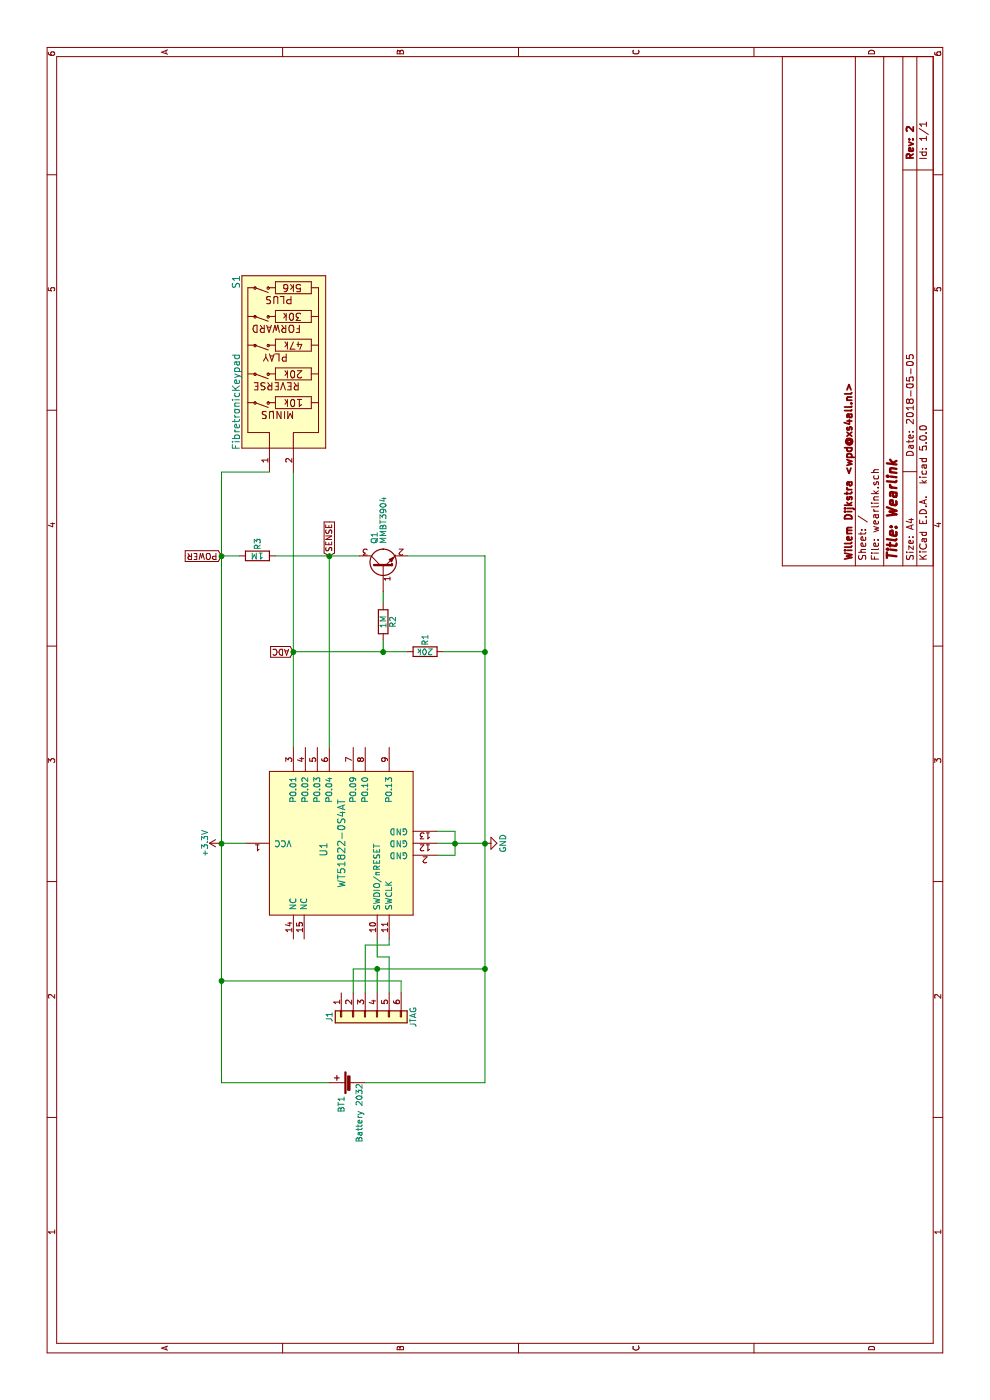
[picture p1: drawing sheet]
EESchema Schematic File Version 4
LIBS:wearlink-cache
EELAYER 26 0
EELAYER END
$Descr A4 11693 8268
encoding utf-8
Sheet 1 1
Title "Wearlink"
Date "2018-05-05"
Rev "2"
Comp "Willem Dijkstra <wpd@xs4all.nl>"
Comment1 ""
Comment2 ""
Comment3 ""
Comment4 ""
$EndDescr
$Comp
L WT51822-0S4AT:WT51822-0S4AT U1
U 1 1
P 4650 2850
F 0 "U1" H 4600 3000 60  0000 C CNN
F 1 "WT51822-0S4AT" H 4650 2850 60  0000 C CNN
F 2 "wearlink:WT51822-0S4AT" H 3750 2350 60  0001 C CNN
F 3 "" H 3750 2350 60  0001 C CNN
	1    4650 2850
	1    0    0    -1  
$EndComp
$Comp
L device:Battery_Cell BT1
U 1 1
P 2650 2950
F 0 "BT1" H 2400 3050 50  0000 L CNN
F 1 "Battery 2032" H 2150 2900 50  0000 L CNN
F 2 "Battery_Holders:Keystone_3034_1x20mm-CoinCell" V 2650 3010 50  0001 C CNN
F 3 "" V 2650 3010 50  0001 C CNN
	1    2650 2950
	1    0    0    -1  
$EndComp
Wire Wire Line
	2650 2750 2650 1850
Wire Wire Line
	2650 1850 3500 1850
Wire Wire Line
	4650 1850 4650 2050
Wire Wire Line
	2650 3050 2650 4050
Wire Wire Line
	2650 4050 3600 4050
$Comp
L power:+3.3V #PWR01
U 1 1
P 4650 1850
F 0 "#PWR01" H 4650 1700 50  0001 C CNN
F 1 "+3.3V" H 4650 1990 50  0000 C CNN
F 2 "" H 4650 1850 50  0001 C CNN
F 3 "" H 4650 1850 50  0001 C CNN
	1    4650 1850
	1    0    0    -1  
$EndComp
$Comp
L fibretronickeypad:FibretronicKeypad S1
U 1 1
P 8650 2350
F 0 "S1" H 9340 2730 60  0000 C CNN
F 1 "FibretronicKeypad" H 8340 2730 60  0000 C CNN
F 2 "Connectors_Molex:Molex_KK-6410-02_02x2.54mm_Straight" H 8650 2350 60  0001 C CNN
F 3 "" H 8650 2350 60  0001 C CNN
	1    8650 2350
	1    0    0    -1  
$EndComp
$Comp
L device:R R1
U 1 1
P 6250 3550
F 0 "R1" H 6350 3550 50  0000 C CNN
F 1 "20k" V 6250 3550 50  0000 C CNN
F 2 "Resistors_SMD:R_0603" V 6180 3550 50  0001 C CNN
F 3 "" H 6250 3550 50  0001 C CNN
	1    6250 3550
	1    0    0    -1  
$EndComp
$Comp
L transistors:MMBT3904 Q1
U 1 1
P 6950 3200
F 0 "Q1" H 7150 3275 50  0000 L CNN
F 1 "MMBT3904" H 7150 3200 50  0000 L CNN
F 2 "TO_SOT_Packages_SMD:SOT-23" H 7150 3125 50  0001 L CIN
F 3 "" H 6950 3200 50  0001 L CNN
	1    6950 3200
	1    0    0    -1  
$EndComp
$Comp
L device:R R3
U 1 1
P 7050 2150
F 0 "R3" H 7150 2150 50  0000 C CNN
F 1 "1M" V 7050 2150 50  0000 C CNN
F 2 "Resistors_SMD:R_0603" V 6980 2150 50  0001 C CNN
F 3 "" H 7050 2150 50  0001 C CNN
	1    7050 2150
	1    0    0    -1  
$EndComp
$Comp
L device:R R2
U 1 1
P 6500 3200
F 0 "R2" V 6580 3200 50  0000 C CNN
F 1 "1M" V 6500 3200 50  0000 C CNN
F 2 "Resistors_SMD:R_0603" V 6430 3200 50  0001 C CNN
F 3 "" H 6500 3200 50  0001 C CNN
	1    6500 3200
	0    1    1    0   
$EndComp
Wire Wire Line
	6250 3700 6250 4050
Connection ~ 6250 4050
Wire Wire Line
	7050 4050 7050 3400
Wire Wire Line
	6650 3200 6750 3200
Wire Wire Line
	7050 2300 7050 2750
Wire Wire Line
	7050 1850 7050 2000
Wire Wire Line
	6250 2450 6250 3200
Connection ~ 7050 2750
Connection ~ 6250 3200
Wire Wire Line
	5450 2750 7050 2750
Wire Wire Line
	5450 2450 6250 2450
Wire Wire Line
	6350 3200 6250 3200
Text GLabel 7050 2750 2    50   Input ~ 0
SENSE
Text GLabel 6250 2450 1    50   Input ~ 0
ADC
Text GLabel 7050 1850 1    50   Input ~ 0
POWER
$Comp
L conn:Conn_01x06 J1
U 1 1
P 3200 3050
F 0 "J1" H 3200 3350 50  0000 C CNN
F 1 "JTAG" H 3200 2650 50  0000 C CNN
F 2 "wearlink:TC2030-IDC-NL" H 3200 3050 50  0001 C CNN
F 3 "" H 3200 3050 50  0001 C CNN
	1    3200 3050
	-1   0    0    -1  
$EndComp
Connection ~ 6250 2450
Wire Wire Line
	7750 1850 7750 2250
Connection ~ 7050 1850
Connection ~ 4650 1850
Wire Wire Line
	3700 3150 3850 3150
Wire Wire Line
	3400 2950 3600 2950
Wire Wire Line
	3600 2950 3600 3150
Wire Wire Line
	3600 3150 3400 3150
Connection ~ 3600 4050
Connection ~ 3600 3150
Wire Wire Line
	3400 3350 3500 3350
Wire Wire Line
	3500 3350 3500 1850
Connection ~ 3500 1850
$Comp
L power:GND #PWR02
U 1 1
P 4650 4050
F 0 "#PWR02" H 4650 3800 50  0001 C CNN
F 1 "GND" H 4650 3900 50  0000 C CNN
F 2 "" H 4650 4050 50  0001 C CNN
F 3 "" H 4650 4050 50  0001 C CNN
	1    4650 4050
	1    0    0    -1  
$EndComp
Wire Wire Line
	3400 3250 3700 3250
Wire Wire Line
	3700 3250 3700 3150
Wire Wire Line
	3850 3250 3800 3250
Wire Wire Line
	3800 3250 3800 3050
Wire Wire Line
	3800 3050 3400 3050
Wire Wire Line
	4550 3650 4550 3800
Wire Wire Line
	4550 3800 4650 3800
Wire Wire Line
	4650 3650 4650 3800
Wire Wire Line
	4750 3800 4750 3650
Connection ~ 4650 3800
Connection ~ 4650 4050
Wire Wire Line
	6250 4050 7050 4050
Wire Wire Line
	7050 2750 7050 3000
Wire Wire Line
	6250 3200 6250 3400
Wire Wire Line
	6250 2450 7750 2450
Wire Wire Line
	7050 1850 7750 1850
Wire Wire Line
	4650 1850 7050 1850
Wire Wire Line
	3600 4050 4650 4050
Wire Wire Line
	3600 3150 3600 4050
Wire Wire Line
	3500 1850 4650 1850
Wire Wire Line
	4650 3800 4750 3800
Wire Wire Line
	4650 3800 4650 4050
Wire Wire Line
	4650 4050 6250 4050
$EndSCHEMATC
